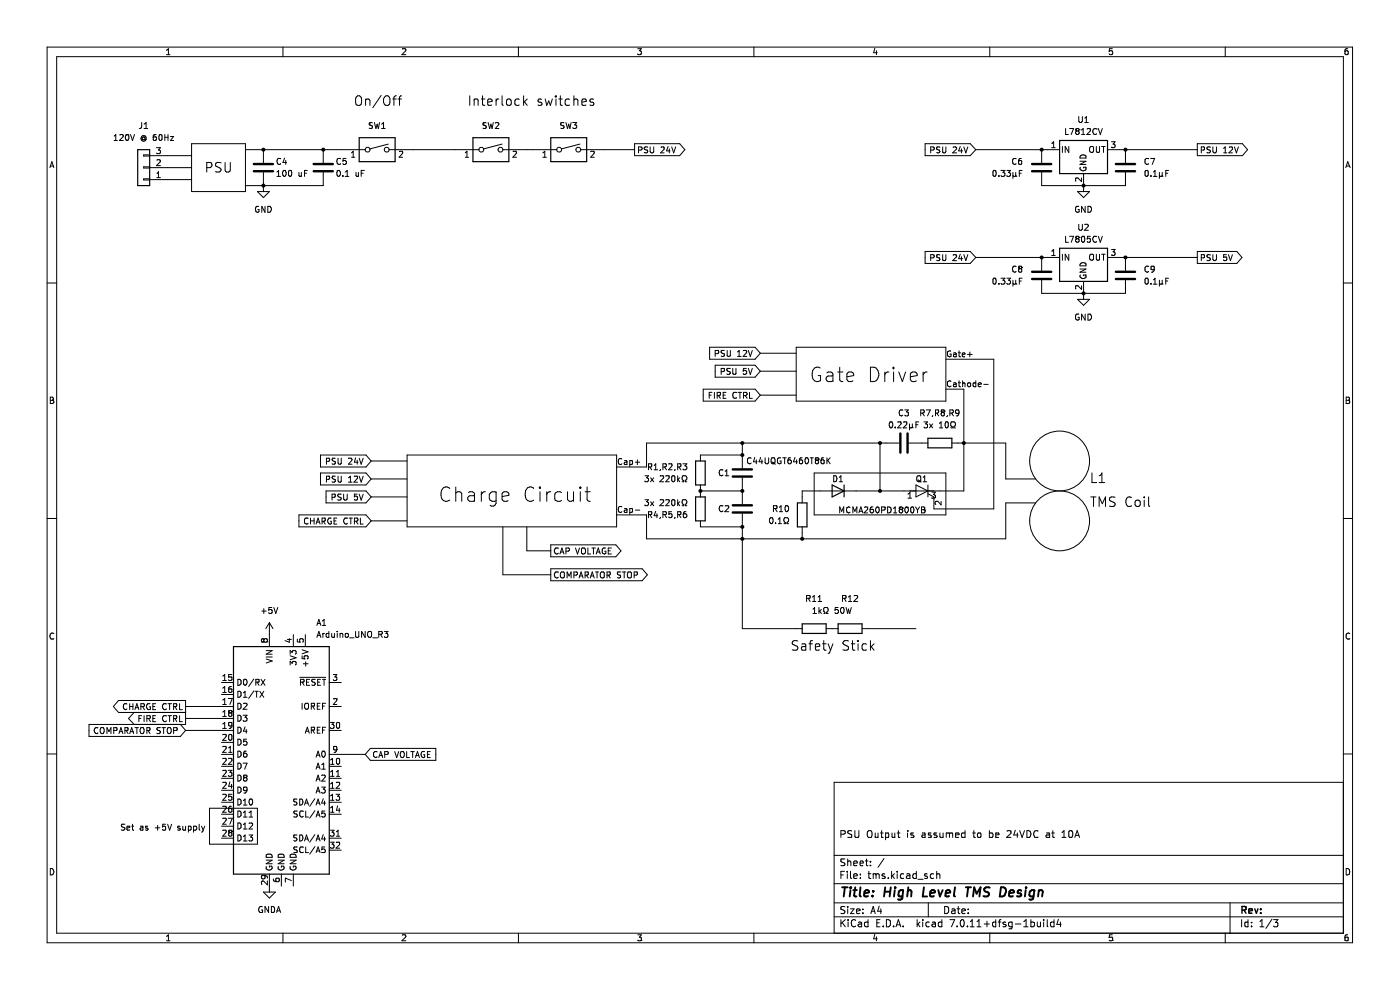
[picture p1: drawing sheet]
(kicad_sch (version 20230121) (generator eeschema)

 (paper "A4")

 (title_block
  (title "High Level TMS Design")
  (comment 1 "PSU Output is assumed to be 24VDC at 10A"))

 (lib_symbols
  (symbol "Connector_Generic:Conn_01x03" (pin_names (offset 1.016) hide) (in_bom yes) (on_board yes)
   (property "Reference" "J" (at 0 5.08 0) (effects (font (size 1.27 1.27))))
   (property "Value" "Conn_01x03" (at 0 -5.08 0) (effects (font (size 1.27 1.27))))
   (property "Footprint" "" (at 0 0 0) (effects (font (size 1.27 1.27)) hide))
   (property "Datasheet" "~" (at 0 0 0) (effects (font (size 1.27 1.27)) hide))
   (symbol "Conn_01x03_1_1"
    (rectangle (start -1.27 -2.413) (end 0 -2.667) (stroke (width 0.1524) (type default)) (fill (type none)))
    (rectangle (start -1.27 0.127) (end 0 -0.127) (stroke (width 0.1524) (type default)) (fill (type none)))
    (rectangle (start -1.27 2.667) (end 0 2.413) (stroke (width 0.1524) (type default)) (fill (type none)))
    (rectangle (start -1.27 3.81) (end 1.27 -3.81) (stroke (width 0.254) (type default)) (fill (type background)))
    (pin passive line (at -5.08 2.54 0) (length 3.81) (name "Pin_1" (effects (font (size 1.27 1.27)))) (number "1" (effects (font (size 1.27 1.27)))))
    (pin passive line (at -5.08 0 0) (length 3.81) (name "Pin_2" (effects (font (size 1.27 1.27)))) (number "2" (effects (font (size 1.27 1.27)))))
    (pin passive line (at -5.08 -2.54 0) (length 3.81) (name "Pin_3" (effects (font (size 1.27 1.27)))) (number "3" (effects (font (size 1.27 1.27)))))))
  (symbol "Device:C" (pin_numbers hide) (pin_names (offset 0.254)) (in_bom yes) (on_board yes)
   (property "Reference" "C" (at 0.635 2.54 0) (effects (font (size 1.27 1.27)) (justify left)))
   (property "Value" "C" (at 0.635 -2.54 0) (effects (font (size 1.27 1.27)) (justify left)))
   (property "Footprint" "" (at 0.9652 -3.81 0) (effects (font (size 1.27 1.27)) hide))
   (property "Datasheet" "~" (at 0 0 0) (effects (font (size 1.27 1.27)) hide))
   (symbol "C_0_1"
    (polyline (pts (xy -2.032 -0.762) (xy 2.032 -0.762)) (stroke (width 0.508) (type default)) (fill (type none)))
    (polyline (pts (xy -2.032 0.762) (xy 2.032 0.762)) (stroke (width 0.508) (type default)) (fill (type none))))
   (symbol "C_1_1"
    (pin passive line (at 0 3.81 270) (length 2.794) (name "~" (effects (font (size 1.27 1.27)))) (number "1" (effects (font (size 1.27 1.27)))))
    (pin passive line (at 0 -3.81 90) (length 2.794) (name "~" (effects (font (size 1.27 1.27)))) (number "2" (effects (font (size 1.27 1.27)))))))
  (symbol "Device:D" (pin_numbers hide) (pin_names (offset 1.016) hide) (in_bom yes) (on_board yes)
   (property "Reference" "D" (at 0 2.54 0) (effects (font (size 1.27 1.27))))
   (property "Value" "D" (at 0 -2.54 0) (effects (font (size 1.27 1.27))))
   (property "Footprint" "" (at 0 0 0) (effects (font (size 1.27 1.27)) hide))
   (property "Datasheet" "~" (at 0 0 0) (effects (font (size 1.27 1.27)) hide))
   (property "Sim.Device" "D" (at 0 0 0) (effects (font (size 1.27 1.27)) hide))
   (property "Sim.Pins" "1=K 2=A" (at 0 0 0) (effects (font (size 1.27 1.27)) hide))
   (symbol "D_0_1"
    (polyline (pts (xy -1.27 1.27) (xy -1.27 -1.27)) (stroke (width 0.254) (type default)) (fill (type none)))
    (polyline (pts (xy 1.27 0) (xy -1.27 0)) (stroke (width 0) (type default)) (fill (type none)))
    (polyline (pts (xy 1.27 1.27) (xy 1.27 -1.27) (xy -1.27 0) (xy 1.27 1.27)) (stroke (width 0.254) (type default)) (fill (type none))))
   (symbol "D_1_1"
    (pin passive line (at -3.81 0 0) (length 2.54) (name "K" (effects (font (size 1.27 1.27)))) (number "1" (effects (font (size 1.27 1.27)))))
    (pin passive line (at 3.81 0 180) (length 2.54) (name "A" (effects (font (size 1.27 1.27)))) (number "2" (effects (font (size 1.27 1.27)))))))
  (symbol "Device:R" (pin_numbers hide) (pin_names (offset 0)) (in_bom yes) (on_board yes)
   (property "Reference" "R" (at 2.032 0 90) (effects (font (size 1.27 1.27))))
   (property "Value" "R" (at 0 0 90) (effects (font (size 1.27 1.27))))
   (property "Footprint" "" (at -1.778 0 90) (effects (font (size 1.27 1.27)) hide))
   (property "Datasheet" "~" (at 0 0 0) (effects (font (size 1.27 1.27)) hide))
   (symbol "R_0_1"
    (rectangle (start -1.016 -2.54) (end 1.016 2.54) (stroke (width 0.254) (type default)) (fill (type none))))
   (symbol "R_1_1"
    (pin passive line (at 0 3.81 270) (length 1.27) (name "~" (effects (font (size 1.27 1.27)))) (number "1" (effects (font (size 1.27 1.27)))))
    (pin passive line (at 0 -3.81 90) (length 1.27) (name "~" (effects (font (size 1.27 1.27)))) (number "2" (effects (font (size 1.27 1.27)))))))
  (symbol "MCU_Module:Arduino_UNO_R3" (in_bom yes) (on_board yes)
   (property "Reference" "A" (at -10.16 23.495 0) (effects (font (size 1.27 1.27)) (justify left bottom)))
   (property "Value" "Arduino_UNO_R3" (at 5.08 -26.67 0) (effects (font (size 1.27 1.27)) (justify left top)))
   (property "Footprint" "Module:Arduino_UNO_R3" (at 0 0 0) (effects (font (size 1.27 1.27) italic) hide))
   (property "Datasheet" "https://www.arduino.cc/en/Main/arduinoBoardUno" (at 0 0 0) (effects (font (size 1.27 1.27)) hide))
   (symbol "Arduino_UNO_R3_0_1"
    (rectangle (start -10.16 22.86) (end 10.16 -25.4) (stroke (width 0.254) (type default)) (fill (type background))))
   (symbol "Arduino_UNO_R3_1_1"
    (pin no_connect line (at -10.16 -20.32 0) (length 2.54) hide (name "NC" (effects (font (size 1.27 1.27)))) (number "1" (effects (font (size 1.27 1.27)))))
    (pin bidirectional line (at 12.7 -2.54 180) (length 2.54) (name "A1" (effects (font (size 1.27 1.27)))) (number "10" (effects (font (size 1.27 1.27)))))
    (pin bidirectional line (at 12.7 -5.08 180) (length 2.54) (name "A2" (effects (font (size 1.27 1.27)))) (number "11" (effects (font (size 1.27 1.27)))))
    (pin bidirectional line (at 12.7 -7.62 180) (length 2.54) (name "A3" (effects (font (size 1.27 1.27)))) (number "12" (effects (font (size 1.27 1.27)))))
    (pin bidirectional line (at 12.7 -10.16 180) (length 2.54) (name "SDA/A4" (effects (font (size 1.27 1.27)))) (number "13" (effects (font (size 1.27 1.27)))))
    (pin bidirectional line (at 12.7 -12.7 180) (length 2.54) (name "SCL/A5" (effects (font (size 1.27 1.27)))) (number "14" (effects (font (size 1.27 1.27)))))
    (pin bidirectional line (at -12.7 15.24 0) (length 2.54) (name "D0/RX" (effects (font (size 1.27 1.27)))) (number "15" (effects (font (size 1.27 1.27)))))
    (pin bidirectional line (at -12.7 12.7 0) (length 2.54) (name "D1/TX" (effects (font (size 1.27 1.27)))) (number "16" (effects (font (size 1.27 1.27)))))
    (pin bidirectional line (at -12.7 10.16 0) (length 2.54) (name "D2" (effects (font (size 1.27 1.27)))) (number "17" (effects (font (size 1.27 1.27)))))
    (pin bidirectional line (at -12.7 7.62 0) (length 2.54) (name "D3" (effects (font (size 1.27 1.27)))) (number "18" (effects (font (size 1.27 1.27)))))
    (pin bidirectional line (at -12.7 5.08 0) (length 2.54) (name "D4" (effects (font (size 1.27 1.27)))) (number "19" (effects (font (size 1.27 1.27)))))
    (pin output line (at 12.7 10.16 180) (length 2.54) (name "IOREF" (effects (font (size 1.27 1.27)))) (number "2" (effects (font (size 1.27 1.27)))))
    (pin bidirectional line (at -12.7 2.54 0) (length 2.54) (name "D5" (effects (font (size 1.27 1.27)))) (number "20" (effects (font (size 1.27 1.27)))))
    (pin bidirectional line (at -12.7 0 0) (length 2.54) (name "D6" (effects (font (size 1.27 1.27)))) (number "21" (effects (font (size 1.27 1.27)))))
    (pin bidirectional line (at -12.7 -2.54 0) (length 2.54) (name "D7" (effects (font (size 1.27 1.27)))) (number "22" (effects (font (size 1.27 1.27)))))
    (pin bidirectional line (at -12.7 -5.08 0) (length 2.54) (name "D8" (effects (font (size 1.27 1.27)))) (number "23" (effects (font (size 1.27 1.27)))))
    (pin bidirectional line (at -12.7 -7.62 0) (length 2.54) (name "D9" (effects (font (size 1.27 1.27)))) (number "24" (effects (font (size 1.27 1.27)))))
    (pin bidirectional line (at -12.7 -10.16 0) (length 2.54) (name "D10" (effects (font (size 1.27 1.27)))) (number "25" (effects (font (size 1.27 1.27)))))
    (pin bidirectional line (at -12.7 -12.7 0) (length 2.54) (name "D11" (effects (font (size 1.27 1.27)))) (number "26" (effects (font (size 1.27 1.27)))))
    (pin bidirectional line (at -12.7 -15.24 0) (length 2.54) (name "D12" (effects (font (size 1.27 1.27)))) (number "27" (effects (font (size 1.27 1.27)))))
    (pin bidirectional line (at -12.7 -17.78 0) (length 2.54) (name "D13" (effects (font (size 1.27 1.27)))) (number "28" (effects (font (size 1.27 1.27)))))
    (pin power_in line (at -2.54 -27.94 90) (length 2.54) (name "GND" (effects (font (size 1.27 1.27)))) (number "29" (effects (font (size 1.27 1.27)))))
    (pin input line (at 12.7 15.24 180) (length 2.54) (name "~{RESET}" (effects (font (size 1.27 1.27)))) (number "3" (effects (font (size 1.27 1.27)))))
    (pin input line (at 12.7 5.08 180) (length 2.54) (name "AREF" (effects (font (size 1.27 1.27)))) (number "30" (effects (font (size 1.27 1.27)))))
    (pin bidirectional line (at 12.7 -17.78 180) (length 2.54) (name "SDA/A4" (effects (font (size 1.27 1.27)))) (number "31" (effects (font (size 1.27 1.27)))))
    (pin bidirectional line (at 12.7 -20.32 180) (length 2.54) (name "SCL/A5" (effects (font (size 1.27 1.27)))) (number "32" (effects (font (size 1.27 1.27)))))
    (pin power_out line (at 2.54 25.4 270) (length 2.54) (name "3V3" (effects (font (size 1.27 1.27)))) (number "4" (effects (font (size 1.27 1.27)))))
    (pin power_out line (at 5.08 25.4 270) (length 2.54) (name "+5V" (effects (font (size 1.27 1.27)))) (number "5" (effects (font (size 1.27 1.27)))))
    (pin power_in line (at 0 -27.94 90) (length 2.54) (name "GND" (effects (font (size 1.27 1.27)))) (number "6" (effects (font (size 1.27 1.27)))))
    (pin power_in line (at 2.54 -27.94 90) (length 2.54) (name "GND" (effects (font (size 1.27 1.27)))) (number "7" (effects (font (size 1.27 1.27)))))
    (pin power_in line (at -2.54 25.4 270) (length 2.54) (name "VIN" (effects (font (size 1.27 1.27)))) (number "8" (effects (font (size 1.27 1.27)))))
    (pin bidirectional line (at 12.7 0 180) (length 2.54) (name "A0" (effects (font (size 1.27 1.27)))) (number "9" (effects (font (size 1.27 1.27)))))))
  (symbol "Regulator_Linear:L7812" (pin_names (offset 0.254)) (in_bom yes) (on_board yes)
   (property "Reference" "U" (at -3.81 3.175 0) (effects (font (size 1.27 1.27))))
   (property "Value" "L7812" (at 0 3.175 0) (effects (font (size 1.27 1.27)) (justify left)))
   (property "Footprint" "" (at 0.635 -3.81 0) (effects (font (size 1.27 1.27) italic) (justify left) hide))
   (property "Datasheet" "http://www.st.com/content/ccc/resource/technical/document/datasheet/41/4f/b3/b0/12/d4/47/88/CD00000444.pdf/files/CD00000444.pdf/jcr:content/translations/en.CD00000444.pdf" (at 0 -1.27 0) (effects (font (size 1.27 1.27)) hide))
   (symbol "L7812_0_1"
    (rectangle (start -5.08 1.905) (end 5.08 -5.08) (stroke (width 0.254) (type default)) (fill (type background))))
   (symbol "L7812_1_1"
    (pin power_in line (at -7.62 0 0) (length 2.54) (name "IN" (effects (font (size 1.27 1.27)))) (number "1" (effects (font (size 1.27 1.27)))))
    (pin power_in line (at 0 -7.62 90) (length 2.54) (name "GND" (effects (font (size 1.27 1.27)))) (number "2" (effects (font (size 1.27 1.27)))))
    (pin power_out line (at 7.62 0 180) (length 2.54) (name "OUT" (effects (font (size 1.27 1.27)))) (number "3" (effects (font (size 1.27 1.27)))))))
  (symbol "Switch:SW_DIP_x01" (pin_names (offset 0) hide) (in_bom yes) (on_board yes)
   (property "Reference" "SW" (at 0 3.81 0) (effects (font (size 1.27 1.27))))
   (property "Value" "SW_DIP_x01" (at 0 -3.81 0) (effects (font (size 1.27 1.27))))
   (property "Footprint" "" (at 0 0 0) (effects (font (size 1.27 1.27)) hide))
   (property "Datasheet" "~" (at 0 0 0) (effects (font (size 1.27 1.27)) hide))
   (symbol "SW_DIP_x01_0_0"
    (circle (center -2.032 0) (radius 0.508) (stroke (width 0) (type default)) (fill (type none)))
    (polyline (pts (xy -1.524 0.127) (xy 2.3622 1.1684)) (stroke (width 0) (type default)) (fill (type none)))
    (circle (center 2.032 0) (radius 0.508) (stroke (width 0) (type default)) (fill (type none))))
   (symbol "SW_DIP_x01_0_1"
    (rectangle (start -3.81 2.54) (end 3.81 -2.54) (stroke (width 0.254) (type default)) (fill (type background))))
   (symbol "SW_DIP_x01_1_1"
    (pin passive line (at -7.62 0 0) (length 5.08) (name "~" (effects (font (size 1.27 1.27)))) (number "1" (effects (font (size 1.27 1.27)))))
    (pin passive line (at 7.62 0 180) (length 5.08) (name "~" (effects (font (size 1.27 1.27)))) (number "2" (effects (font (size 1.27 1.27)))))))
  (symbol "Triac_Thyristor:BT169B" (pin_names (offset 0) hide) (in_bom yes) (on_board yes)
   (property "Reference" "Q" (at 2.54 1.905 0) (effects (font (size 1.27 1.27)) (justify left)))
   (property "Value" "BT169B" (at 2.54 0 0) (effects (font (size 1.27 1.27)) (justify left)))
   (property "Footprint" "Package_TO_SOT_THT:TO-92_Inline" (at 2.54 -1.905 0) (effects (font (size 1.27 1.27) italic) (justify left) hide))
   (property "Datasheet" "https://media.digikey.com/pdf/Data%20Sheets/NXP%20PDFs/BT169_Series.pdf" (at 0 0 0) (effects (font (size 1.27 1.27)) (justify left) hide))
   (symbol "BT169B_0_1"
    (polyline (pts (xy -1.27 -2.54) (xy -0.635 -1.27)) (stroke (width 0) (type default)) (fill (type none)))
    (polyline (pts (xy -1.27 -1.27) (xy 1.27 -1.27)) (stroke (width 0.2032) (type default)) (fill (type none)))
    (polyline (pts (xy 0 -2.54) (xy 0 2.54)) (stroke (width 0) (type default)) (fill (type none)))
    (polyline (pts (xy -1.27 1.27) (xy 1.27 1.27) (xy 0 -1.27) (xy -1.27 1.27)) (stroke (width 0.2032) (type default)) (fill (type none))))
   (symbol "BT169B_1_1"
    (pin passive line (at 0 3.81 270) (length 2.54) (name "A" (effects (font (size 1.27 1.27)))) (number "1" (effects (font (size 1.27 1.27)))))
    (pin input line (at -3.81 -2.54 0) (length 2.54) (name "G" (effects (font (size 1.27 1.27)))) (number "2" (effects (font (size 1.27 1.27)))))
    (pin passive line (at 0 -3.81 90) (length 2.54) (name "K" (effects (font (size 1.27 1.27)))) (number "3" (effects (font (size 1.27 1.27)))))))
  (symbol "power:+5V" (power) (pin_names (offset 0)) (in_bom yes) (on_board yes)
   (property "Reference" "#PWR" (at 0 -3.81 0) (effects (font (size 1.27 1.27)) hide))
   (property "Value" "+5V" (at 0 3.556 0) (effects (font (size 1.27 1.27))))
   (property "Footprint" "" (at 0 0 0) (effects (font (size 1.27 1.27)) hide))
   (property "Datasheet" "" (at 0 0 0) (effects (font (size 1.27 1.27)) hide))
   (symbol "+5V_0_1"
    (polyline (pts (xy -0.762 1.27) (xy 0 2.54)) (stroke (width 0) (type default)) (fill (type none)))
    (polyline (pts (xy 0 0) (xy 0 2.54)) (stroke (width 0) (type default)) (fill (type none)))
    (polyline (pts (xy 0 2.54) (xy 0.762 1.27)) (stroke (width 0) (type default)) (fill (type none))))
   (symbol "+5V_1_1"
    (pin power_in line (at 0 0 90) (length 0) hide (name "+5V" (effects (font (size 1.27 1.27)))) (number "1" (effects (font (size 1.27 1.27)))))))
  (symbol "power:GND" (power) (pin_names (offset 0)) (in_bom yes) (on_board yes)
   (property "Reference" "#PWR" (at 0 -6.35 0) (effects (font (size 1.27 1.27)) hide))
   (property "Value" "GND" (at 0 -3.81 0) (effects (font (size 1.27 1.27))))
   (property "Footprint" "" (at 0 0 0) (effects (font (size 1.27 1.27)) hide))
   (property "Datasheet" "" (at 0 0 0) (effects (font (size 1.27 1.27)) hide))
   (symbol "GND_0_1"
    (polyline (pts (xy 0 0) (xy 0 -1.27) (xy 1.27 -1.27) (xy 0 -2.54) (xy -1.27 -1.27) (xy 0 -1.27)) (stroke (width 0) (type default)) (fill (type none))))
   (symbol "GND_1_1"
    (pin power_in line (at 0 0 270) (length 0) hide (name "GND" (effects (font (size 1.27 1.27)))) (number "1" (effects (font (size 1.27 1.27)))))))
  (symbol "power:GNDA" (power) (pin_names (offset 0)) (in_bom yes) (on_board yes)
   (property "Reference" "#PWR" (at 0 -6.35 0) (effects (font (size 1.27 1.27)) hide))
   (property "Value" "GNDA" (at 0 -3.81 0) (effects (font (size 1.27 1.27))))
   (property "Footprint" "" (at 0 0 0) (effects (font (size 1.27 1.27)) hide))
   (property "Datasheet" "" (at 0 0 0) (effects (font (size 1.27 1.27)) hide))
   (symbol "GNDA_0_1"
    (polyline (pts (xy 0 0) (xy 0 -1.27) (xy 1.27 -1.27) (xy 0 -2.54) (xy -1.27 -1.27) (xy 0 -1.27)) (stroke (width 0) (type default)) (fill (type none))))
   (symbol "GNDA_1_1"
    (pin power_in line (at 0 0 270) (length 0) hide (name "GNDA" (effects (font (size 1.27 1.27)))) (number "1" (effects (font (size 1.27 1.27))))))))

 (junction (at 157.48 111.76) (diameter 0) (color 0 0 0 0))
 (junction (at 220.98 54.61) (diameter 0) (color 0 0 0 0))
 (junction (at 157.48 96.52) (diameter 0) (color 0 0 0 0))
 (junction (at 157.48 104.14) (diameter 0) (color 0 0 0 0))
 (junction (at 229.87 62.23) (diameter 0) (color 0 0 0 0))
 (junction (at 238.76 31.75) (diameter 0) (color 0 0 0 0))
 (junction (at 186.69 93.98) (diameter 0) (color 0 0 0 0))
 (junction (at 157.48 114.3) (diameter 0) (color 0 0 0 0))
 (junction (at 170.18 114.3) (diameter 0) (color 0 0 0 0))
 (junction (at 55.88 31.75) (diameter 0) (color 0 0 0 0))
 (junction (at 220.98 31.75) (diameter 0) (color 0 0 0 0))
 (junction (at 55.88 39.37) (diameter 0) (color 0 0 0 0))
 (junction (at 186.69 104.14) (diameter 0) (color 0 0 0 0))
 (junction (at 204.47 93.98) (diameter 0) (color 0 0 0 0))
 (junction (at 238.76 54.61) (diameter 0) (color 0 0 0 0))
 (junction (at 68.58 31.75) (diameter 0) (color 0 0 0 0))
 (junction (at 157.48 93.98) (diameter 0) (color 0 0 0 0))
 (junction (at 229.87 39.37) (diameter 0) (color 0 0 0 0))
 (junction (at 148.59 104.14) (diameter 0) (color 0 0 0 0))

 (wire (pts (xy 78.74 110.49) (xy 86.36 110.49)) (stroke (width 0) (type default)))
 (wire (pts (xy 113.03 31.75) (xy 111.76 31.75)) (stroke (width 0) (type default)))
 (wire (pts (xy 106.68 121.92) (xy 116.84 121.92)) (stroke (width 0) (type default)))
 (wire (pts (xy 157.48 133.35) (xy 168.91 133.35)) (stroke (width 0) (type default)))
 (wire (pts (xy 157.48 93.98) (xy 157.48 96.52)) (stroke (width 0) (type default)))
 (wire (pts (xy 220.98 62.23) (xy 229.87 62.23)) (stroke (width 0) (type default)))
 (wire (pts (xy 137.16 109.22) (xy 137.16 114.3)) (stroke (width 0) (type default)))
 (wire (pts (xy 181.61 104.14) (xy 186.69 104.14)) (stroke (width 0) (type default)))
 (wire (pts (xy 161.29 83.82) (xy 168.91 83.82)) (stroke (width 0) (type default)))
 (wire (pts (xy 157.48 114.3) (xy 170.18 114.3)) (stroke (width 0) (type default)))
 (wire (pts (xy 204.47 93.98) (xy 204.47 104.14)) (stroke (width 0) (type default)))
 (wire (pts (xy 213.36 101.6) (xy 219.71 101.6)) (stroke (width 0) (type default)))
 (wire (pts (xy 55.88 31.75) (xy 68.58 31.75)) (stroke (width 0) (type default)))
 (wire (pts (xy 204.47 93.98) (xy 203.2 93.98)) (stroke (width 0) (type default)))
 (wire (pts (xy 186.69 93.98) (xy 186.69 104.14)) (stroke (width 0) (type default)))
 (wire (pts (xy 39.37 152.4) (xy 46.99 152.4)) (stroke (width 0) (type default)))
 (wire (pts (xy 184.15 133.35) (xy 194.31 133.35)) (stroke (width 0) (type default)))
 (wire (pts (xy 207.01 54.61) (xy 220.98 54.61)) (stroke (width 0) (type default)))
 (wire (pts (xy 39.37 149.86) (xy 46.99 149.86)) (stroke (width 0) (type default)))
 (wire (pts (xy 52.07 31.75) (xy 55.88 31.75)) (stroke (width 0) (type default)))
 (wire (pts (xy 210.82 107.95) (xy 198.12 107.95)) (stroke (width 0) (type default)))
 (wire (pts (xy 161.29 78.74) (xy 168.91 78.74)) (stroke (width 0) (type default)))
 (wire (pts (xy 170.18 105.41) (xy 170.18 104.14)) (stroke (width 0) (type default)))
 (wire (pts (xy 204.47 93.98) (xy 213.36 93.98)) (stroke (width 0) (type default)))
 (wire (pts (xy 157.48 93.98) (xy 186.69 93.98)) (stroke (width 0) (type default)))
 (wire (pts (xy 157.48 114.3) (xy 157.48 133.35)) (stroke (width 0) (type default)))
 (wire (pts (xy 238.76 31.75) (xy 254 31.75)) (stroke (width 0) (type default)))
 (wire (pts (xy 170.18 104.14) (xy 173.99 104.14)) (stroke (width 0) (type default)))
 (wire (pts (xy 78.74 101.6) (xy 86.36 101.6)) (stroke (width 0) (type default)))
 (wire (pts (xy 78.74 105.41) (xy 86.36 105.41)) (stroke (width 0) (type default)))
 (wire (pts (xy 148.59 111.76) (xy 157.48 111.76)) (stroke (width 0) (type default)))
 (wire (pts (xy 204.47 82.55) (xy 204.47 93.98)) (stroke (width 0) (type default)))
 (wire (pts (xy 238.76 54.61) (xy 254 54.61)) (stroke (width 0) (type default)))
 (wire (pts (xy 35.56 35.56) (xy 40.64 35.56)) (stroke (width 0) (type default)))
 (wire (pts (xy 237.49 31.75) (xy 238.76 31.75)) (stroke (width 0) (type default)))
 (wire (pts (xy 199.39 104.14) (xy 204.47 104.14)) (stroke (width 0) (type default)))
 (wire (pts (xy 213.36 106.68) (xy 219.71 106.68)) (stroke (width 0) (type default)))
 (wire (pts (xy 229.87 62.23) (xy 238.76 62.23)) (stroke (width 0) (type default)))
 (wire (pts (xy 111.76 116.84) (xy 116.84 116.84)) (stroke (width 0) (type default)))
 (wire (pts (xy 187.96 93.98) (xy 186.69 93.98)) (stroke (width 0) (type default)))
 (wire (pts (xy 55.88 39.37) (xy 68.58 39.37)) (stroke (width 0) (type default)))
 (wire (pts (xy 148.59 96.52) (xy 157.48 96.52)) (stroke (width 0) (type default)))
 (wire (pts (xy 186.69 104.14) (xy 191.77 104.14)) (stroke (width 0) (type default)))
 (wire (pts (xy 134.62 31.75) (xy 128.27 31.75)) (stroke (width 0) (type default)))
 (wire (pts (xy 213.36 106.68) (xy 213.36 114.3)) (stroke (width 0) (type default)))
 (wire (pts (xy 130.81 99.06) (xy 137.16 99.06)) (stroke (width 0) (type default)))
 (wire (pts (xy 68.58 31.75) (xy 72.39 31.75)) (stroke (width 0) (type default)))
 (wire (pts (xy 161.29 74.93) (xy 168.91 74.93)) (stroke (width 0) (type default)))
 (wire (pts (xy 35.56 33.02) (xy 40.64 33.02)) (stroke (width 0) (type default)))
 (wire (pts (xy 200.66 82.55) (xy 204.47 82.55)) (stroke (width 0) (type default)))
 (wire (pts (xy 220.98 39.37) (xy 229.87 39.37)) (stroke (width 0) (type default)))
 (wire (pts (xy 210.82 76.2) (xy 210.82 107.95)) (stroke (width 0) (type default)))
 (wire (pts (xy 157.48 114.3) (xy 157.48 111.76)) (stroke (width 0) (type default)))
 (wire (pts (xy 213.36 93.98) (xy 213.36 101.6)) (stroke (width 0) (type default)))
 (wire (pts (xy 111.76 111.76) (xy 111.76 116.84)) (stroke (width 0) (type default)))
 (wire (pts (xy 213.36 114.3) (xy 170.18 114.3)) (stroke (width 0) (type default)))
 (wire (pts (xy 39.37 154.94) (xy 46.99 154.94)) (stroke (width 0) (type default)))
 (wire (pts (xy 78.74 97.79) (xy 86.36 97.79)) (stroke (width 0) (type default)))
 (wire (pts (xy 106.68 111.76) (xy 106.68 121.92)) (stroke (width 0) (type default)))
 (wire (pts (xy 137.16 93.98) (xy 157.48 93.98)) (stroke (width 0) (type default)))
 (wire (pts (xy 220.98 31.75) (xy 222.25 31.75)) (stroke (width 0) (type default)))
 (wire (pts (xy 170.18 114.3) (xy 170.18 113.03)) (stroke (width 0) (type default)))
 (wire (pts (xy 96.52 31.75) (xy 87.63 31.75)) (stroke (width 0) (type default)))
 (wire (pts (xy 35.56 38.1) (xy 40.64 38.1)) (stroke (width 0) (type default)))
 (wire (pts (xy 137.16 114.3) (xy 157.48 114.3)) (stroke (width 0) (type default)))
 (wire (pts (xy 229.87 39.37) (xy 238.76 39.37)) (stroke (width 0) (type default)))
 (wire (pts (xy 130.81 109.22) (xy 137.16 109.22)) (stroke (width 0) (type default)))
 (wire (pts (xy 137.16 99.06) (xy 137.16 93.98)) (stroke (width 0) (type default)))
 (wire (pts (xy 72.39 160.02) (xy 77.47 160.02)) (stroke (width 0) (type default)))
 (wire (pts (xy 207.01 31.75) (xy 220.98 31.75)) (stroke (width 0) (type default)))
 (wire (pts (xy 148.59 104.14) (xy 157.48 104.14)) (stroke (width 0) (type default)))
 (wire (pts (xy 220.98 54.61) (xy 222.25 54.61)) (stroke (width 0) (type default)))
 (wire (pts (xy 52.07 39.37) (xy 55.88 39.37)) (stroke (width 0) (type default)))
 (wire (pts (xy 200.66 76.2) (xy 210.82 76.2)) (stroke (width 0) (type default)))
 (wire (pts (xy 237.49 54.61) (xy 238.76 54.61)) (stroke (width 0) (type default)))

 (circle (center 224.79 97.79) (radius 6.35) (stroke (width 0) (type default)) (fill (type none)))
 (rectangle (start 172.72 100.33) (end 200.66 109.22) (stroke (width 0) (type default)) (fill (type none)))
 (rectangle (start 44.45 171.45) (end 54.61 179.07) (stroke (width 0) (type default)) (fill (type none)))
 (circle (center 224.79 110.49) (radius 6.35) (stroke (width 0) (type default)) (fill (type none)))

 (text_box "PSU" (at 40.64 30.48 0) (size 11.43 10.16) (stroke (width 0) (type default)) (fill (type none)) (effects (font (size 2 2))))

 (text "Safety Stick\n" (at 167.64 138.43 0) (effects (font (size 2 2)) (justify left bottom)))
 (text "On/Off" (at 74.93 22.86 0) (effects (font (size 2 2)) (justify left bottom)))
 (text "MCMA260PD1800YB" (at 177.8 109.22 0) (effects (font (size 1.27 1.27)) (justify left bottom)))
 (text "Interlock switches" (at 99.06 22.86 0) (effects (font (size 2 2)) (justify left bottom)))
 (text "TMS Coil" (at 231.14 107.95 0) (effects (font (size 2 2)) (justify left bottom)))
 (text "L1" (at 231.14 102.87 0) (effects (font (size 2 2)) (justify left bottom)))
 (text "Set as +5V supply" (at 25.4 176.53 0) (effects (font (size 1.27 1.27)) (justify left bottom)))

 (label "Cap-" (at 130.81 109.22 0) (fields_autoplaced) (effects (font (size 1.27 1.27)) (justify left bottom)))
 (label "Gate+" (at 200.66 76.2 0) (fields_autoplaced) (effects (font (size 1.27 1.27)) (justify left bottom)))
 (label "Cathode-" (at 200.66 82.55 0) (fields_autoplaced) (effects (font (size 1.27 1.27)) (justify left bottom)))
 (label "Cap+" (at 130.81 99.06 0) (fields_autoplaced) (effects (font (size 1.27 1.27)) (justify left bottom)))

 (global_label "FIRE CTRL" (shape input) (at 161.29 83.82 180) (fields_autoplaced) (effects (font (size 1.27 1.27)) (justify right))
  (property "Intersheetrefs" "${INTERSHEET_REFS}" (at 148.6891 83.82 0) (effects (font (size 1.27 1.27)) (justify right) hide)))
 (global_label "PSU 12V" (shape input) (at 161.29 74.93 180) (fields_autoplaced) (effects (font (size 1.27 1.27)) (justify right))
  (property "Intersheetrefs" "${INTERSHEET_REFS}" (at 150.0196 74.93 0) (effects (font (size 1.27 1.27)) (justify right) hide)))
 (global_label "FIRE CTRL" (shape output) (at 39.37 152.4 180) (fields_autoplaced) (effects (font (size 1.27 1.27)) (justify right))
  (property "Intersheetrefs" "${INTERSHEET_REFS}" (at 26.7691 152.4 0) (effects (font (size 1.27 1.27)) (justify right) hide)))
 (global_label "PSU 24V" (shape output) (at 134.62 31.75 0) (fields_autoplaced) (effects (font (size 1.27 1.27)) (justify left))
  (property "Intersheetrefs" "${INTERSHEET_REFS}" (at 145.8904 31.75 0) (effects (font (size 1.27 1.27)) (justify left) hide)))
 (global_label "CAP VOLTAGE" (shape output) (at 116.84 116.84 0) (fields_autoplaced) (effects (font (size 1.27 1.27)) (justify left))
  (property "Intersheetrefs" "${INTERSHEET_REFS}" (at 132.3438 116.84 0) (effects (font (size 1.27 1.27)) (justify left) hide)))
 (global_label "COMPARATOR STOP" (shape output) (at 116.84 121.92 0) (fields_autoplaced) (effects (font (size 1.27 1.27)) (justify left))
  (property "Intersheetrefs" "${INTERSHEET_REFS}" (at 137.9076 121.92 0) (effects (font (size 1.27 1.27)) (justify left) hide)))
 (global_label "PSU 24V" (shape input) (at 207.01 54.61 180) (fields_autoplaced) (effects (font (size 1.27 1.27)) (justify right))
  (property "Intersheetrefs" "${INTERSHEET_REFS}" (at 195.7396 54.61 0) (effects (font (size 1.27 1.27)) (justify right) hide)))
 (global_label "COMPARATOR STOP" (shape input) (at 39.37 154.94 180) (fields_autoplaced) (effects (font (size 1.27 1.27)) (justify right))
  (property "Intersheetrefs" "${INTERSHEET_REFS}" (at 18.3024 154.94 0) (effects (font (size 1.27 1.27)) (justify right) hide)))
 (global_label "PSU 12V" (shape input) (at 78.74 101.6 180) (fields_autoplaced) (effects (font (size 1.27 1.27)) (justify right))
  (property "Intersheetrefs" "${INTERSHEET_REFS}" (at 67.4696 101.6 0) (effects (font (size 1.27 1.27)) (justify right) hide)))
 (global_label "CAP VOLTAGE" (shape input) (at 77.47 160.02 0) (fields_autoplaced) (effects (font (size 1.27 1.27)) (justify left))
  (property "Intersheetrefs" "${INTERSHEET_REFS}" (at 92.9738 160.02 0) (effects (font (size 1.27 1.27)) (justify left) hide)))
 (global_label "PSU 5V" (shape output) (at 254 54.61 0) (fields_autoplaced) (effects (font (size 1.27 1.27)) (justify left))
  (property "Intersheetrefs" "${INTERSHEET_REFS}" (at 264.0609 54.61 0) (effects (font (size 1.27 1.27)) (justify left) hide)))
 (global_label "PSU 12V" (shape output) (at 254 31.75 0) (fields_autoplaced) (effects (font (size 1.27 1.27)) (justify left))
  (property "Intersheetrefs" "${INTERSHEET_REFS}" (at 265.2704 31.75 0) (effects (font (size 1.27 1.27)) (justify left) hide)))
 (global_label "CHARGE CTRL" (shape output) (at 39.37 149.86 180) (fields_autoplaced) (effects (font (size 1.27 1.27)) (justify right))
  (property "Intersheetrefs" "${INTERSHEET_REFS}" (at 23.5034 149.86 0) (effects (font (size 1.27 1.27)) (justify right) hide)))
 (global_label "PSU 24V" (shape input) (at 207.01 31.75 180) (fields_autoplaced) (effects (font (size 1.27 1.27)) (justify right))
  (property "Intersheetrefs" "${INTERSHEET_REFS}" (at 195.7396 31.75 0) (effects (font (size 1.27 1.27)) (justify right) hide)))
 (global_label "PSU 5V" (shape input) (at 78.74 105.41 180) (fields_autoplaced) (effects (font (size 1.27 1.27)) (justify right))
  (property "Intersheetrefs" "${INTERSHEET_REFS}" (at 68.6791 105.41 0) (effects (font (size 1.27 1.27)) (justify right) hide)))
 (global_label "PSU 5V" (shape input) (at 161.29 78.74 180) (fields_autoplaced) (effects (font (size 1.27 1.27)) (justify right))
  (property "Intersheetrefs" "${INTERSHEET_REFS}" (at 151.2291 78.74 0) (effects (font (size 1.27 1.27)) (justify right) hide)))
 (global_label "CHARGE CTRL" (shape input) (at 78.74 110.49 180) (fields_autoplaced) (effects (font (size 1.27 1.27)) (justify right))
  (property "Intersheetrefs" "${INTERSHEET_REFS}" (at 62.8734 110.49 0) (effects (font (size 1.27 1.27)) (justify right) hide)))
 (global_label "PSU 24V" (shape input) (at 78.74 97.79 180) (fields_autoplaced) (effects (font (size 1.27 1.27)) (justify right))
  (property "Intersheetrefs" "${INTERSHEET_REFS}" (at 67.4696 97.79 0) (effects (font (size 1.27 1.27)) (justify right) hide)))

 (symbol (lib_id "power:GND") (at 229.87 39.37 0) (unit 1) (in_bom yes) (on_board yes) (dnp no) (fields_autoplaced)
  (property "Reference" "#PWR09" (at 229.87 45.72 0) (effects (font (size 1.27 1.27)) hide))
  (property "Value" "GND" (at 229.87 44.45 0) (effects (font (size 1.27 1.27))))
  (property "Footprint" "" (at 229.87 39.37 0) (effects (font (size 1.27 1.27)) hide))
  (property "Datasheet" "" (at 229.87 39.37 0) (effects (font (size 1.27 1.27)) hide)) (pin "1"))

 (symbol (lib_id "Triac_Thyristor:BT169B") (at 195.58 104.14 90) (unit 1) (in_bom yes) (on_board yes) (dnp no)
  (property "Reference" "Q1" (at 195.58 101.6 90) (effects (font (size 1.27 1.27))))
  (property "Value" "BT169B" (at 195.58 100.33 90) (effects (font (size 1.27 1.27)) hide))
  (property "Footprint" "Package_TO_SOT_THT:TO-92_Inline" (at 197.485 101.6 0) (effects (font (size 1.27 1.27) italic) (justify left) hide))
  (property "Datasheet" "https://media.digikey.com/pdf/Data%20Sheets/NXP%20PDFs/BT169_Series.pdf" (at 195.58 104.14 0) (effects (font (size 1.27 1.27)) (justify left) hide)) (pin "1") (pin "2") (pin "3"))

 (symbol (lib_id "Device:D") (at 177.8 104.14 0) (mirror y) (unit 1) (in_bom yes) (on_board yes) (dnp no)
  (property "Reference" "D1" (at 177.8 101.6 0) (effects (font (size 1.27 1.27))))
  (property "Value" "D" (at 177.8 107.95 0) (effects (font (size 1.27 1.27)) hide))
  (property "Footprint" "" (at 177.8 104.14 0) (effects (font (size 1.27 1.27)) hide))
  (property "Datasheet" "~" (at 177.8 104.14 0) (effects (font (size 1.27 1.27)) hide))
  (property "Sim.Device" "D" (at 177.8 104.14 0) (effects (font (size 1.27 1.27)) hide))
  (property "Sim.Pins" "1=K 2=A" (at 177.8 104.14 0) (effects (font (size 1.27 1.27)) hide)) (pin "2") (pin "1"))

 (symbol (lib_id "Device:C") (at 191.77 93.98 90) (unit 1) (in_bom yes) (on_board yes) (dnp no)
  (property "Reference" "C3" (at 191.77 87.63 90) (effects (font (size 1.27 1.27))))
  (property "Value" "0.22μF" (at 191.77 90.17 90) (effects (font (size 1.27 1.27))))
  (property "Footprint" "" (at 195.58 93.0148 0) (effects (font (size 1.27 1.27)) hide))
  (property "Datasheet" "~" (at 191.77 93.98 0) (effects (font (size 1.27 1.27)) hide)) (pin "1") (pin "2"))

 (symbol (lib_id "Regulator_Linear:L7812") (at 229.87 31.75 0) (unit 1) (in_bom yes) (on_board yes) (dnp no) (fields_autoplaced)
  (property "Reference" "U1" (at 229.87 25.4 0) (effects (font (size 1.27 1.27))))
  (property "Value" "L7812CV" (at 229.87 27.94 0) (effects (font (size 1.27 1.27))))
  (property "Footprint" "" (at 230.505 35.56 0) (effects (font (size 1.27 1.27) italic) (justify left) hide))
  (property "Datasheet" "http://www.st.com/content/ccc/resource/technical/document/datasheet/41/4f/b3/b0/12/d4/47/88/CD00000444.pdf/files/CD00000444.pdf/jcr:content/translations/en.CD00000444.pdf" (at 229.87 33.02 0) (effects (font (size 1.27 1.27)) hide)) (pin "1") (pin "3") (pin "2"))

 (symbol (lib_id "Device:C") (at 238.76 35.56 0) (unit 1) (in_bom yes) (on_board yes) (dnp no)
  (property "Reference" "C7" (at 242.57 34.29 0) (effects (font (size 1.27 1.27)) (justify left)))
  (property "Value" "0.1μF" (at 242.57 36.83 0) (effects (font (size 1.27 1.27)) (justify left)))
  (property "Footprint" "" (at 239.7252 39.37 0) (effects (font (size 1.27 1.27)) hide))
  (property "Datasheet" "~" (at 238.76 35.56 0) (effects (font (size 1.27 1.27)) hide)) (pin "1") (pin "2"))

 (symbol (lib_id "Device:R") (at 170.18 109.22 0) (mirror y) (unit 1) (in_bom yes) (on_board yes) (dnp no)
  (property "Reference" "R10" (at 167.64 107.95 0) (effects (font (size 1.27 1.27)) (justify left)))
  (property "Value" "0.1Ω" (at 167.64 110.49 0) (effects (font (size 1.27 1.27)) (justify left)))
  (property "Footprint" "" (at 171.958 109.22 90) (effects (font (size 1.27 1.27)) hide))
  (property "Datasheet" "~" (at 170.18 109.22 0) (effects (font (size 1.27 1.27)) hide)) (pin "2") (pin "1"))

 (symbol (lib_id "Device:C") (at 157.48 107.95 0) (unit 1) (in_bom yes) (on_board yes) (dnp no)
  (property "Reference" "C2" (at 154.94 107.95 0) (effects (font (size 1.27 1.27)) (justify right)))
  (property "Value" "C" (at 161.29 109.22 0) (effects (font (size 1.27 1.27)) (justify left) hide))
  (property "Footprint" "" (at 158.4452 111.76 0) (effects (font (size 1.27 1.27)) hide))
  (property "Datasheet" "~" (at 157.48 107.95 0) (effects (font (size 1.27 1.27)) hide)) (pin "1") (pin "2"))

 (symbol (lib_id "Device:R") (at 148.59 107.95 0) (mirror y) (unit 1) (in_bom yes) (on_board yes) (dnp no)
  (property "Reference" "R4,R5,R6" (at 146.05 109.22 0) (effects (font (size 1.27 1.27)) (justify left)))
  (property "Value" "3x 220kΩ" (at 146.05 106.68 0) (effects (font (size 1.27 1.27)) (justify left)))
  (property "Footprint" "" (at 150.368 107.95 90) (effects (font (size 1.27 1.27)) hide))
  (property "Datasheet" "~" (at 148.59 107.95 0) (effects (font (size 1.27 1.27)) hide)) (pin "2") (pin "1"))

 (symbol (lib_id "Connector_Generic:Conn_01x03") (at 30.48 35.56 180) (unit 1) (in_bom yes) (on_board yes) (dnp no) (fields_autoplaced)
  (property "Reference" "J1" (at 30.48 26.67 0) (effects (font (size 1.27 1.27))))
  (property "Value" "120V @ 60Hz" (at 30.48 29.21 0) (effects (font (size 1.27 1.27))))
  (property "Footprint" "" (at 30.48 35.56 0) (effects (font (size 1.27 1.27)) hide))
  (property "Datasheet" "~" (at 30.48 35.56 0) (effects (font (size 1.27 1.27)) hide)) (pin "3") (pin "1") (pin "2"))

 (symbol (lib_id "power:+5V") (at 57.15 134.62 0) (unit 1) (in_bom yes) (on_board yes) (dnp no) (fields_autoplaced)
  (property "Reference" "#PWR02" (at 57.15 138.43 0) (effects (font (size 1.27 1.27)) hide))
  (property "Value" "+5V" (at 57.15 129.54 0) (effects (font (size 1.27 1.27))))
  (property "Footprint" "" (at 57.15 134.62 0) (effects (font (size 1.27 1.27)) hide))
  (property "Datasheet" "" (at 57.15 134.62 0) (effects (font (size 1.27 1.27)) hide)) (pin "1"))

 (symbol (lib_id "Switch:SW_DIP_x01") (at 120.65 31.75 0) (unit 1) (in_bom yes) (on_board yes) (dnp no) (fields_autoplaced)
  (property "Reference" "SW3" (at 120.65 26.67 0) (effects (font (size 1.27 1.27))))
  (property "Value" "SW_DIP_x01" (at 120.65 26.67 0) (effects (font (size 1.27 1.27)) hide))
  (property "Footprint" "" (at 120.65 31.75 0) (effects (font (size 1.27 1.27)) hide))
  (property "Datasheet" "~" (at 120.65 31.75 0) (effects (font (size 1.27 1.27)) hide)) (pin "1") (pin "2"))

 (symbol (lib_id "Device:R") (at 199.39 93.98 90) (unit 1) (in_bom yes) (on_board yes) (dnp no)
  (property "Reference" "R7,R8,R9" (at 199.39 87.63 90) (effects (font (size 1.27 1.27))))
  (property "Value" "3x 10Ω" (at 199.39 90.17 90) (effects (font (size 1.27 1.27))))
  (property "Footprint" "" (at 199.39 95.758 90) (effects (font (size 1.27 1.27)) hide))
  (property "Datasheet" "~" (at 199.39 93.98 0) (effects (font (size 1.27 1.27)) hide)) (pin "1") (pin "2"))

 (symbol (lib_id "Device:C") (at 220.98 35.56 0) (mirror y) (unit 1) (in_bom yes) (on_board yes) (dnp no)
  (property "Reference" "C6" (at 217.17 34.29 0) (effects (font (size 1.27 1.27)) (justify left)))
  (property "Value" "0.33μF" (at 217.17 36.83 0) (effects (font (size 1.27 1.27)) (justify left)))
  (property "Footprint" "" (at 220.0148 39.37 0) (effects (font (size 1.27 1.27)) hide))
  (property "Datasheet" "~" (at 220.98 35.56 0) (effects (font (size 1.27 1.27)) hide)) (pin "1") (pin "2"))

 (symbol (lib_id "power:GND") (at 229.87 62.23 0) (unit 1) (in_bom yes) (on_board yes) (dnp no) (fields_autoplaced)
  (property "Reference" "#PWR011" (at 229.87 68.58 0) (effects (font (size 1.27 1.27)) hide))
  (property "Value" "GND" (at 229.87 67.31 0) (effects (font (size 1.27 1.27))))
  (property "Footprint" "" (at 229.87 62.23 0) (effects (font (size 1.27 1.27)) hide))
  (property "Datasheet" "" (at 229.87 62.23 0) (effects (font (size 1.27 1.27)) hide)) (pin "1"))

 (symbol (lib_id "Device:C") (at 55.88 35.56 0) (unit 1) (in_bom yes) (on_board yes) (dnp no)
  (property "Reference" "C4" (at 58.42 34.29 0) (effects (font (size 1.27 1.27)) (justify left)))
  (property "Value" "100 uF" (at 58.42 36.83 0) (effects (font (size 1.27 1.27)) (justify left)))
  (property "Footprint" "" (at 56.8452 39.37 0) (effects (font (size 1.27 1.27)) hide))
  (property "Datasheet" "~" (at 55.88 35.56 0) (effects (font (size 1.27 1.27)) hide)) (pin "2") (pin "1"))

 (symbol (lib_id "Device:C") (at 157.48 100.33 0) (unit 1) (in_bom yes) (on_board yes) (dnp no)
  (property "Reference" "C1" (at 154.94 100.33 0) (effects (font (size 1.27 1.27)) (justify right)))
  (property "Value" "C44UQGT6460T86K" (at 176.53 97.79 0) (effects (font (size 1.27 1.27)) (justify right)))
  (property "Footprint" "" (at 158.4452 104.14 0) (effects (font (size 1.27 1.27)) hide))
  (property "Datasheet" "~" (at 157.48 100.33 0) (effects (font (size 1.27 1.27)) hide)) (pin "1") (pin "2"))

 (symbol (lib_id "Device:C") (at 238.76 58.42 0) (unit 1) (in_bom yes) (on_board yes) (dnp no)
  (property "Reference" "C9" (at 242.57 57.15 0) (effects (font (size 1.27 1.27)) (justify left)))
  (property "Value" "0.1μF" (at 242.57 59.69 0) (effects (font (size 1.27 1.27)) (justify left)))
  (property "Footprint" "" (at 239.7252 62.23 0) (effects (font (size 1.27 1.27)) hide))
  (property "Datasheet" "~" (at 238.76 58.42 0) (effects (font (size 1.27 1.27)) hide)) (pin "1") (pin "2"))

 (symbol (lib_id "Regulator_Linear:L7812") (at 229.87 54.61 0) (unit 1) (in_bom yes) (on_board yes) (dnp no) (fields_autoplaced)
  (property "Reference" "U2" (at 229.87 48.26 0) (effects (font (size 1.27 1.27))))
  (property "Value" "L7805CV" (at 229.87 50.8 0) (effects (font (size 1.27 1.27))))
  (property "Footprint" "" (at 230.505 58.42 0) (effects (font (size 1.27 1.27) italic) (justify left) hide))
  (property "Datasheet" "http://www.st.com/content/ccc/resource/technical/document/datasheet/41/4f/b3/b0/12/d4/47/88/CD00000444.pdf/files/CD00000444.pdf/jcr:content/translations/en.CD00000444.pdf" (at 229.87 55.88 0) (effects (font (size 1.27 1.27)) hide)) (pin "1") (pin "3") (pin "2"))

 (symbol (lib_id "Device:R") (at 180.34 133.35 90) (unit 1) (in_bom yes) (on_board yes) (dnp no)
  (property "Reference" "R12" (at 180.34 127 90) (effects (font (size 1.27 1.27))))
  (property "Value" "R" (at 180.34 129.54 90) (effects (font (size 1.27 1.27)) hide))
  (property "Footprint" "" (at 180.34 135.128 90) (effects (font (size 1.27 1.27)) hide))
  (property "Datasheet" "~" (at 180.34 133.35 0) (effects (font (size 1.27 1.27)) hide)) (pin "2") (pin "1"))

 (symbol (lib_id "Device:C") (at 220.98 58.42 0) (mirror y) (unit 1) (in_bom yes) (on_board yes) (dnp no)
  (property "Reference" "C8" (at 217.17 57.15 0) (effects (font (size 1.27 1.27)) (justify left)))
  (property "Value" "0.33μF" (at 217.17 59.69 0) (effects (font (size 1.27 1.27)) (justify left)))
  (property "Footprint" "" (at 220.0148 62.23 0) (effects (font (size 1.27 1.27)) hide))
  (property "Datasheet" "~" (at 220.98 58.42 0) (effects (font (size 1.27 1.27)) hide)) (pin "1") (pin "2"))

 (symbol (lib_id "Switch:SW_DIP_x01") (at 104.14 31.75 0) (unit 1) (in_bom yes) (on_board yes) (dnp no) (fields_autoplaced)
  (property "Reference" "SW2" (at 104.14 26.67 0) (effects (font (size 1.27 1.27))))
  (property "Value" "SW_DIP_x01" (at 104.14 26.67 0) (effects (font (size 1.27 1.27)) hide))
  (property "Footprint" "" (at 104.14 31.75 0) (effects (font (size 1.27 1.27)) hide))
  (property "Datasheet" "~" (at 104.14 31.75 0) (effects (font (size 1.27 1.27)) hide)) (pin "1") (pin "2"))

 (symbol (lib_id "power:GND") (at 55.88 39.37 0) (unit 1) (in_bom yes) (on_board yes) (dnp no) (fields_autoplaced)
  (property "Reference" "#PWR014" (at 55.88 45.72 0) (effects (font (size 1.27 1.27)) hide))
  (property "Value" "GND" (at 55.88 44.45 0) (effects (font (size 1.27 1.27))))
  (property "Footprint" "" (at 55.88 39.37 0) (effects (font (size 1.27 1.27)) hide))
  (property "Datasheet" "" (at 55.88 39.37 0) (effects (font (size 1.27 1.27)) hide)) (pin "1"))

 (symbol (lib_id "Device:R") (at 172.72 133.35 90) (unit 1) (in_bom yes) (on_board yes) (dnp no)
  (property "Reference" "R11" (at 172.72 127 90) (effects (font (size 1.27 1.27))))
  (property "Value" "1kΩ 50W" (at 176.53 129.54 90) (effects (font (size 1.27 1.27))))
  (property "Footprint" "" (at 172.72 135.128 90) (effects (font (size 1.27 1.27)) hide))
  (property "Datasheet" "~" (at 172.72 133.35 0) (effects (font (size 1.27 1.27)) hide)) (pin "2") (pin "1"))

 (symbol (lib_id "Switch:SW_DIP_x01") (at 80.01 31.75 0) (unit 1) (in_bom yes) (on_board yes) (dnp no) (fields_autoplaced)
  (property "Reference" "SW1" (at 80.01 26.67 0) (effects (font (size 1.27 1.27))))
  (property "Value" "SW_DIP_x01" (at 80.01 26.67 0) (effects (font (size 1.27 1.27)) hide))
  (property "Footprint" "" (at 80.01 31.75 0) (effects (font (size 1.27 1.27)) hide))
  (property "Datasheet" "~" (at 80.01 31.75 0) (effects (font (size 1.27 1.27)) hide)) (pin "1") (pin "2"))

 (symbol (lib_id "Device:C") (at 68.58 35.56 0) (unit 1) (in_bom yes) (on_board yes) (dnp no)
  (property "Reference" "C5" (at 71.12 34.29 0) (effects (font (size 1.27 1.27)) (justify left)))
  (property "Value" "0.1 uF" (at 71.12 36.83 0) (effects (font (size 1.27 1.27)) (justify left)))
  (property "Footprint" "" (at 69.5452 39.37 0) (effects (font (size 1.27 1.27)) hide))
  (property "Datasheet" "~" (at 68.58 35.56 0) (effects (font (size 1.27 1.27)) hide)) (pin "2") (pin "1"))

 (symbol (lib_id "power:GNDA") (at 57.15 187.96 0) (unit 1) (in_bom yes) (on_board yes) (dnp no) (fields_autoplaced)
  (property "Reference" "#PWR01" (at 57.15 194.31 0) (effects (font (size 1.27 1.27)) hide))
  (property "Value" "GNDA" (at 57.15 193.04 0) (effects (font (size 1.27 1.27))))
  (property "Footprint" "" (at 57.15 187.96 0) (effects (font (size 1.27 1.27)) hide))
  (property "Datasheet" "" (at 57.15 187.96 0) (effects (font (size 1.27 1.27)) hide)) (pin "1"))

 (symbol (lib_id "MCU_Module:Arduino_UNO_R3") (at 59.69 160.02 0) (unit 1) (in_bom yes) (on_board yes) (dnp no) (fields_autoplaced)
  (property "Reference" "A1" (at 66.9641 132.08 0) (effects (font (size 1.27 1.27)) (justify left)))
  (property "Value" "Arduino_UNO_R3" (at 66.9641 134.62 0) (effects (font (size 1.27 1.27)) (justify left)))
  (property "Footprint" "Module:Arduino_UNO_R3" (at 59.69 160.02 0) (effects (font (size 1.27 1.27) italic) hide))
  (property "Datasheet" "https://www.arduino.cc/en/Main/arduinoBoardUno" (at 59.69 160.02 0) (effects (font (size 1.27 1.27)) hide)) (pin "17") (pin "22") (pin "25") (pin "1") (pin "10") (pin "11") (pin "20") (pin "3") (pin "18") (pin "15") (pin "5") (pin "4") (pin "7") (pin "21") (pin "32") (pin "31") (pin "2") (pin "13") (pin "14") (pin "12") (pin "9") (pin "27") (pin "26") (pin "19") (pin "24") (pin "29") (pin "28") (pin "8") (pin "23") (pin "16") (pin "30") (pin "6"))

 (symbol (lib_id "Device:R") (at 148.59 100.33 0) (mirror y) (unit 1) (in_bom yes) (on_board yes) (dnp no)
  (property "Reference" "R1,R2,R3" (at 146.05 99.06 0) (effects (font (size 1.27 1.27)) (justify left)))
  (property "Value" "3x 220kΩ" (at 146.05 101.6 0) (effects (font (size 1.27 1.27)) (justify left)))
  (property "Footprint" "" (at 150.368 100.33 90) (effects (font (size 1.27 1.27)) hide))
  (property "Datasheet" "~" (at 148.59 100.33 0) (effects (font (size 1.27 1.27)) hide)) (pin "2") (pin "1"))

 (sheet (at 168.91 73.66) (size 31.75 11.43) (stroke (width 0.1524) (type solid)) (fill (color 0 0 0 0.0000))
  (property "Sheetname" "Gate Driver" (at 171.45 81.28 0) (effects (font (face "KiCad Font") (size 3 3)) (justify left bottom)))
  (property "Sheetfile" "gate_driver.kicad_sch" (at 168.91 91.44 0) (effects (font (size 1.27 1.27)) (justify left top) hide)))

 (sheet (at 86.36 96.52) (size 44.45 15.24) (stroke (width 0.1524) (type solid)) (fill (color 0 0 0 0.0000))
  (property "Sheetname" "Charge Circuit" (at 92.71 106.68 0) (effects (font (size 3 3)) (justify left bottom)))
  (property "Sheetfile" "charge.kicad_sch" (at 86.36 114.8846 0) (effects (font (size 1.27 1.27)) (justify left top) hide)))

 (sheet_instances (path "" (page "1"))))
